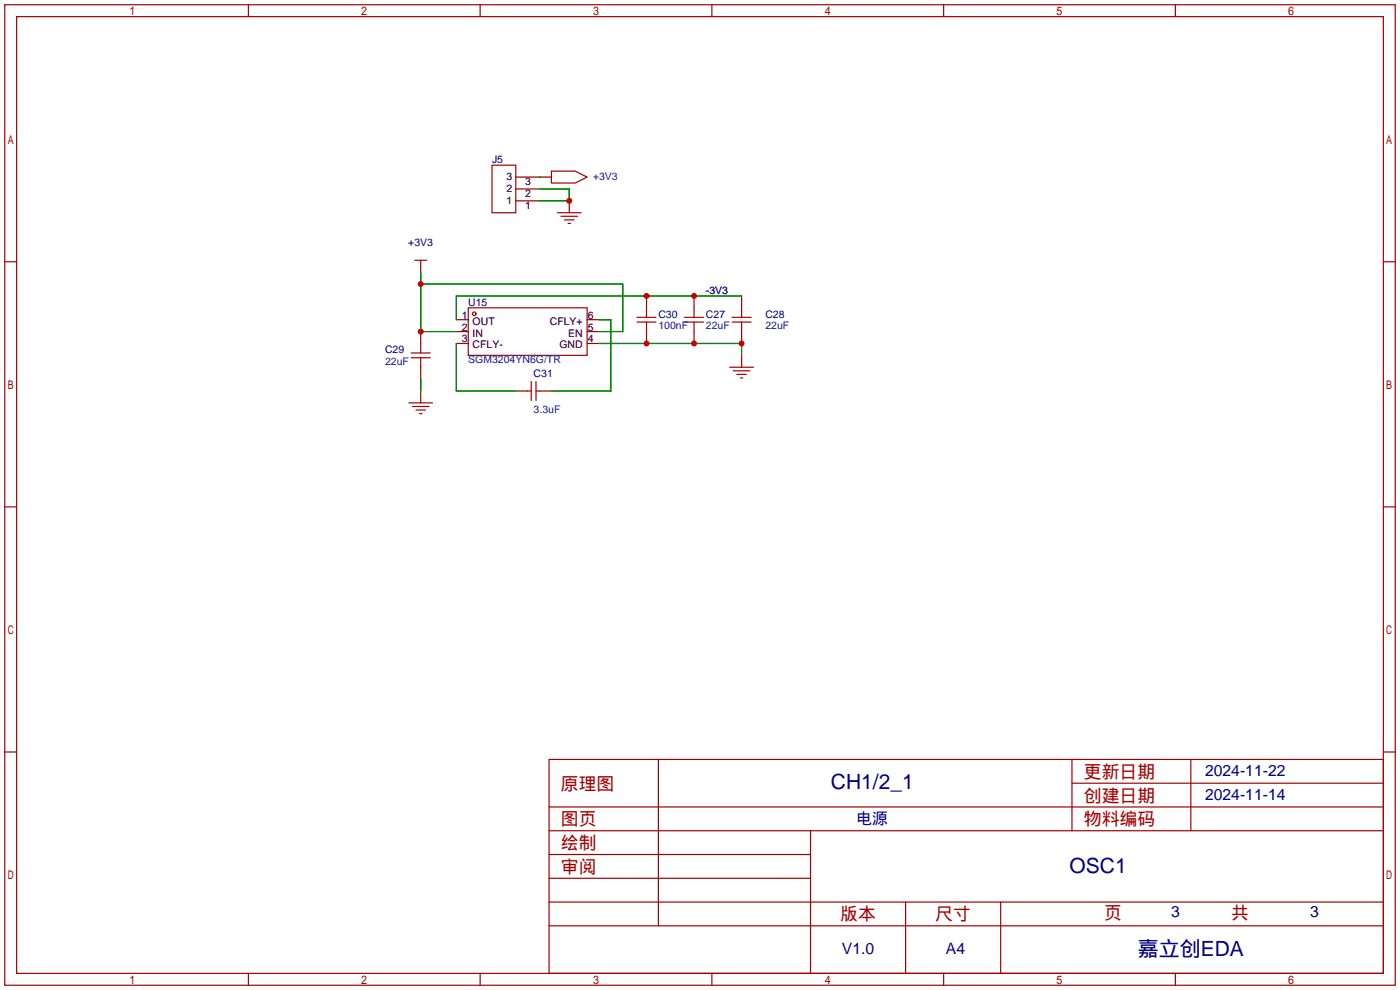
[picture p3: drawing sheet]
<svg xmlns="http://www.w3.org/2000/svg" width="299mm" height="212mm" viewBox="0 0 299 212" stroke-linecap="round" stroke-linejoin="round" font-family="sans-serif">
<g fill="none" stroke="#a10000" stroke-width=".25">
<path d="M1 1h297.2v209.6h-297.2zM3.6 3.6h292.1v204.4h-292.1zM53.1 1v2.6M102.6 1v2.6M152.1 1v2.6M201.7 1v2.6M251.2 1v2.6M105.2 35.3h5v10.2h-5zM117.9 36.6h5l2.6 1.2-2.6 1.3h-5zM1 55.9h2.6M88.6 55.6h2.6M89.9 55.6v1.3"/>
<path d="M119.1 45.5h5.1M119.9 46.2h3.5M120.6 47h2.1M121.4 47.8h.5M295.7 55.9h2.5M87.9 76.5h4M87.9 75.4h4M89.9 73.4v2M89.9 76.5v2M100.1 65.8h25.4v10.1h-25.4zM136.1 68.8h4.1M136.1 67.8h4.1"/>
<path d="M138.2 65.8v2M138.2 68.8v2.1M146.3 68.8h4.1M146.3 67.8h4.1M148.3 65.8v2M148.3 68.8v2.1M156 78.5h5M156.5 68.8h4M156.5 67.8h4M156.7 79.2h3.6M158.5 65.8v2M158.5 68.8v2.1"/>
<path d="M87.4 86.1h5.1M88.1 86.9h3.6M88.9 87.6h2M89.7 88.4h.5M112.8 83.6h.7M113.5 81.5v4.1M114.6 81.5v4.1M114.6 83.6h.7M157.5 80h2M158.2 80.8h.5M1 108.3h2.6M295.7 108.3h2.5"/>
<path d="M1 160.7h2.6M117.3 162.3h178.4v45.7h-178.4zM117.3 177.5h178.4M117.3 172.5h178.4M140.7 162.3v35.6M173.2 177.5v30.5M229.1 162.3v15.2M229.1 167.4h66.6M254.5 162.3v15.2M295.7 160.7h2.5M117.3 182.6h55.9M117.3 197.9h178.4"/>
<path d="M117.3 192.8h178.4M117.3 187.7h55.9M193.5 192.8v15.2M213.9 192.8v15.2M53.1 208v2.6M102.6 208v2.6M152.1 208v2.6M201.7 208v2.6M251.2 208v2.6"/>
<circle cx="101.3" cy="67.1" r=".38"/>
</g>
<g fill="none" stroke="#870000" stroke-width=".25">
<path d="M110.2 37.8h7.7M89.9 56.9v1.3M110.2 42.9h5.1M110.2 40.4h5.1M121.7 42.9v2.6M89.9 70.9v2.5M89.9 78.5v2.5M97.5 68.3h2.6M97.5 70.9h2.6M97.5 73.4h2.6M125.5 68.3h2.5M125.5 70.9h2.5"/>
<path d="M125.5 73.4h2.5M138.2 63.2v2.6M138.2 70.9v2.5M148.3 63.2v2.6M148.3 70.9v2.5M158.5 63.2v2.6M158.5 70.9v2.5M158.5 75.9v2.6M89.9 83.6v2.5M110.2 83.6h2.6M115.3 83.6h2.6"/>
</g>
<path d="M115.3 37.8h.1M89.9 58.2v12.7h7.6M115.3 40.4h6.4v2.5h-6.4M89.9 60.7h43.2v10.2h-5.1M97.5 73.4v10.2h12.7M128 68.3h2.6v15.3h-12.7M128 73.4h30.5v2.5M158.5 63.2h-61v5.1M89.9 81v2.6" fill="none" stroke="#008700" stroke-width=".25"/>
<g fill="#c00">
<circle cx="121.7" cy="42.9" r=".63"/>
<circle cx="158.5" cy="73.4" r=".63"/>
<circle cx="148.3" cy="73.4" r=".63"/>
<circle cx="138.2" cy="73.4" r=".63"/>
<circle cx="89.9" cy="70.9" r=".63"/>
<circle cx="89.9" cy="60.7" r=".63"/>
<circle cx="138.2" cy="63.2" r=".63"/>
<circle cx="148.3" cy="63.2" r=".63"/>
</g>
<g font-size="4.5" fill="#000080">
<text x="177.6" y="168.7">CH1/2_1</text>
<text x="228.6" y="186.5">OSC1</text>
<text x="243.2" y="204.3">嘉立创EDA</text>
</g>
<g font-size="3.8" fill="#a00000">
<text x="231.6" y="166.2">更新日期</text>
<text x="119.9" y="168.8">原理图</text>
<text x="231.6" y="171.3">创建日期</text>
<text x="119.9" y="176.4">图页</text>
<text x="231.6" y="176.4">物料编码</text>
<text x="119.9" y="181.5">绘制</text>
<text x="119.9" y="186.6">审阅</text>
<text x="179.6" y="196.7">版本</text>
<text x="199.9" y="196.7">尺寸</text>
<text x="236" y="196.5">页</text>
<text x="263.1" y="196.5">共</text>
</g>
<g font-size="3.4" fill="#000080">
<text x="257.6" y="165.9">2024-11-22</text>
<text x="257.6" y="170.9">2024-11-14</text>
<text x="183.1" y="176">电源</text>
<text x="250.3" y="196.1">3</text>
<text x="280" y="196.1">3</text>
<text x="179.9" y="204">V1.0</text>
<text x="202.2" y="204">A4</text>
</g>
<g font-size="2.2" fill="#000080">
<text x="105.2" y="34.9">J5</text>
<text x="87.3" y="52.6">+3V3</text>
<text x="100.1" y="65.3">U15</text>
<text x="140.7" y="67.9">C30</text>
<text x="150.9" y="67.9">C27</text>
<text x="163.6" y="67.9">C28</text>
<text x="82.3" y="75.5">C29</text>
<text x="114" y="80.6">C31</text>
</g>
<g font-size="2.2">
<text x="108.2" y="41.1">2</text>
<text x="108.2" y="38.5">3</text>
<text x="112.3" y="39.6">3</text>
<text x="108.2" y="43.6">1</text>
<text x="112.3" y="44.7">1</text>
<text x="112.3" y="42.2">2</text>
<text x="98.7" y="68.1">1</text>
<text x="98.7" y="70.7">2</text>
<text x="101" y="69.4">OUT</text>
<text x="101" y="71.9">IN</text>
<text x="117.5" y="69.4">CFLY+</text>
<text x="121.4" y="71.9">EN</text>
<text x="125.6" y="70.7">5</text>
<text x="125.6" y="68.1">6</text>
<text x="98.7" y="73.2">3</text>
<text x="101" y="74.5">CFLY-</text>
<text x="119.6" y="74.5">GND</text>
<text x="125.6" y="73.2">4</text>
</g>
<g font-size="2.2" fill="#00f">
<text x="126.7" y="38.5">+3V3</text>
<text x="150.9" y="62.8">-3V3</text>
<text x="140.7" y="70.4">100nF</text>
<text x="150.9" y="70.4">22uF</text>
<text x="163.6" y="70.4">22uF</text>
<text x="100.1" y="77.5">SGM3204YN6G/TR</text>
<text x="82.3" y="78">22uF</text>
<text x="114" y="88.2">3.3uF</text>
</g>
</svg>
